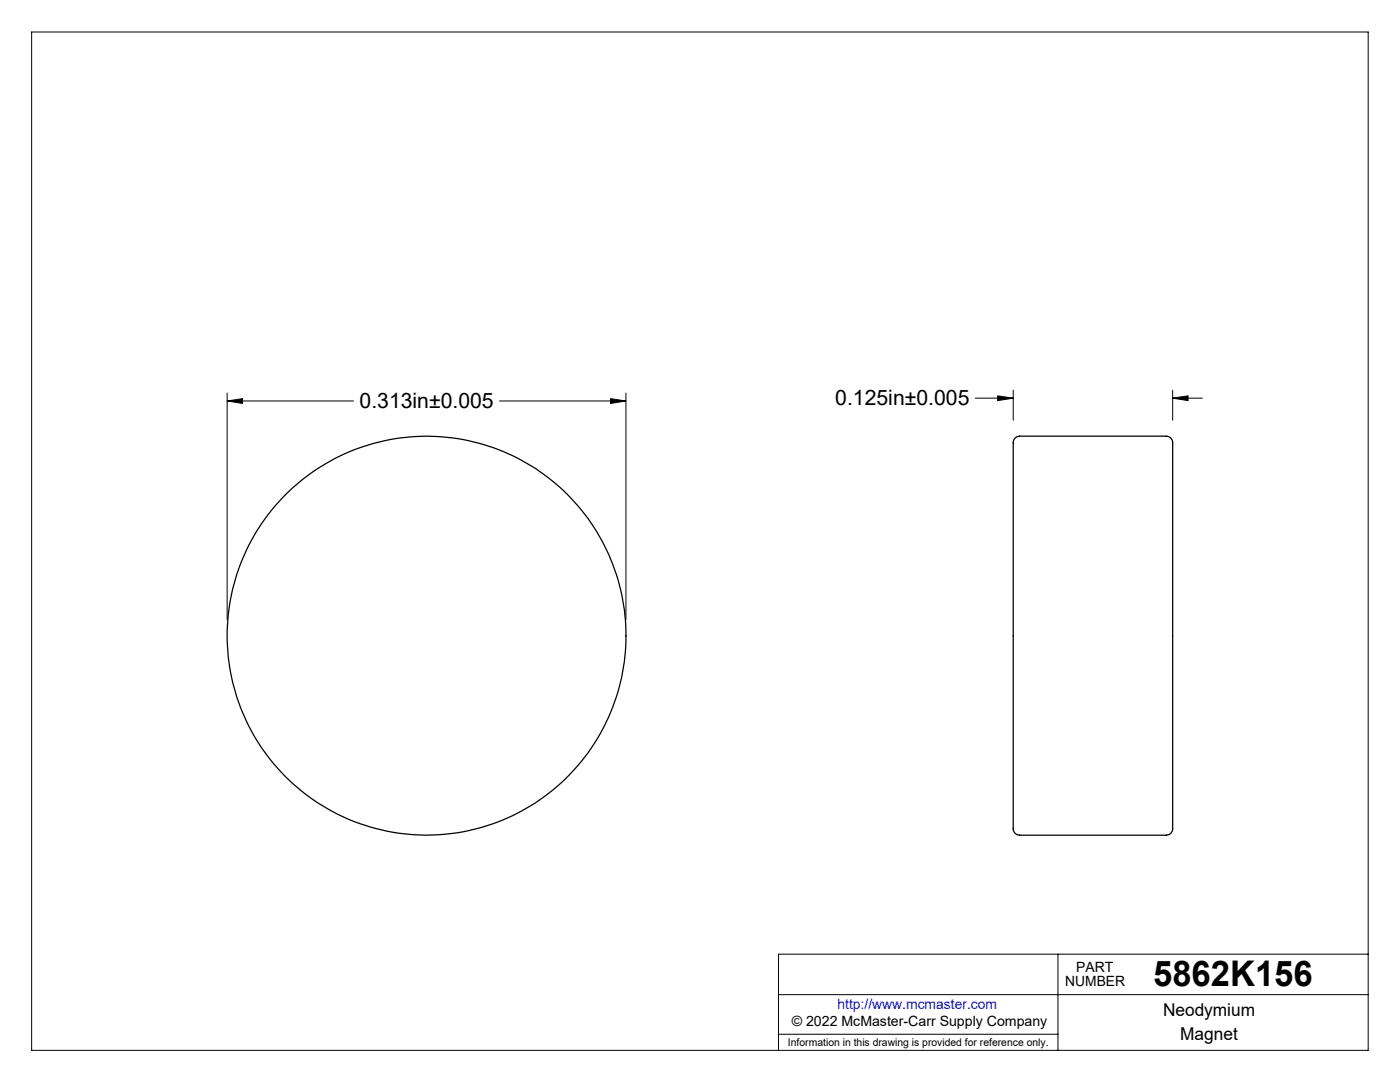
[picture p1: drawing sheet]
<svg xmlns="http://www.w3.org/2000/svg" width="279mm" height="216mm" viewBox="0 0 279 216" stroke-linecap="round" stroke-linejoin="round" font-family="sans-serif">
<g fill="none" stroke="#000" stroke-width=".2">
<path d="M6.3 6.4h266.7v203.2h-266.7zM45.3 78.4v45.3M121.8 79.6l3.1 .4-3.1 .5zM124.9 78.4v45.3M194.6 79.4h7.6M199.1 79l3.1 .4-3.1 .5zM202.2 77.9v6M234 79.4l3.1-.4v.9zM234 77.9v6M234 79.4h6M45.3 80l3.1-.4v.9zM45.3 80h25.3"/>
<path d="M99.7 80h25.2M155.4 198.5h117.6M211.1 190.4v19.2M273 190.4h-117.6v19.2M155.4 206.4h55.7"/>
</g>
<path d="M45.3 80l3.1-.4v.9zM121.8 79.6l3.1 .4-3.1 .5zM199.1 79l3.1 .4-3.1 .5zM234 79.4l3.1-.4v.9z" fill="#000"/>
<g fill="none" stroke="#000" stroke-width=".25">
<path d="M202.6 87.4l.9-.4h29.3a1.49 1.49 0 0 1 1.2 2v75.7a1.47 1.47 0 0 1-1.2 2h-29.3a1.45 1.45 0 0 1-1.3-2v-75.7a1.63 1.63 0 0 1 .4-1.6z"/>
<circle cx="85.1" cy="126.8" r="39.8"/>
</g>
<text font-size="7.1" x="230.1" y="196.8">5862K156</text>
<g font-size="4.2">
<text x="71.8" y="81.4">0.313in±0.005</text>
<text x="166.7" y="80.9">0.125in±0.005</text>
</g>
<g font-size="3.5">
<text x="232.1" y="202.8">Neodymium</text>
<text x="235.5" y="207.5">Magnet</text>
</g>
<g font-size="2.8">
<text x="212.6" y="196.8">NUMBER</text>
<text x="214.8" y="194">PART</text>
<text x="158" y="204.8">© 2022 McMaster-Carr Supply Company</text>
</g>
<text font-size="2.8" fill="#00f" x="167.1" y="201.4">http://www.mcmaster.com</text>
<text font-size="2.1" x="157.3" y="208.6">Information in this drawing is provided for reference only.</text>
</svg>
